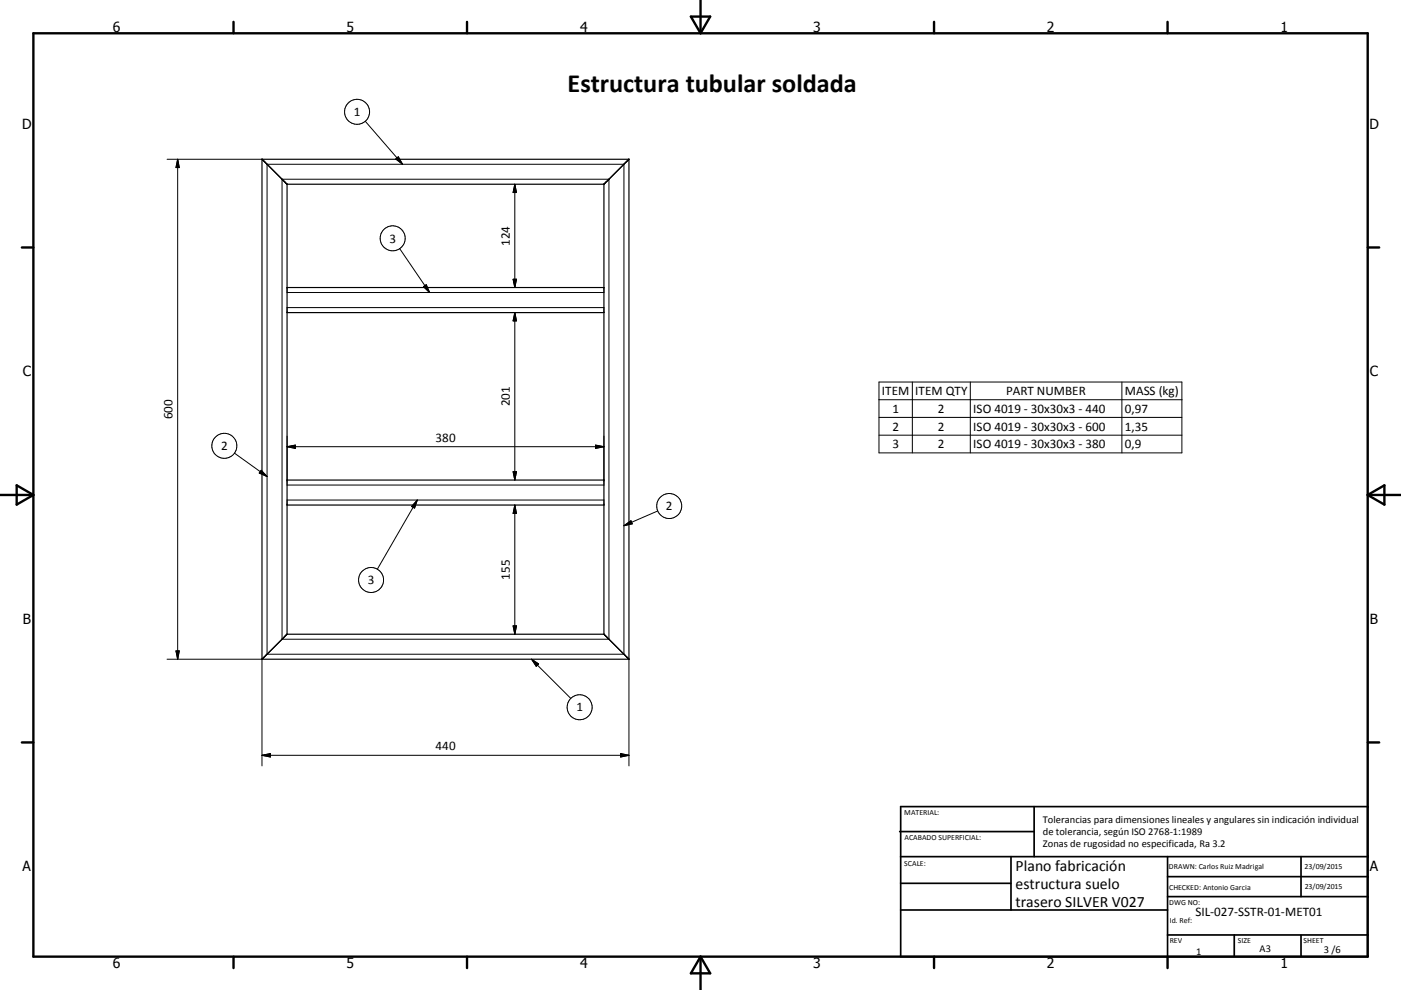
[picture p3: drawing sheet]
<svg xmlns="http://www.w3.org/2000/svg" width="420mm" height="297mm" viewBox="0 0 420 297" stroke-linecap="round" stroke-linejoin="round" font-family="sans-serif">
<g fill="none" stroke="#000" stroke-width=".36">
<path d="M78.5 47.8h110.1v150M78.5 47.8v150M78.6 47.8l7.4 7.5M86 55.3h.1M86.1 55.3v135M86.1 55.3h95M181.1 55.3v135M181.1 55.3h.1M188.5 47.8l-7.4 7.5M86.1 86.3h95M86.1 93.8h95M86.1 144h95"/>
<path d="M86.1 151.5h95M78.5 197.8h110.1M86 190.3h95.1M86 190.3l-7.5 7.5M181.1 190.3l7.4 7.4M188.5 197.7h.1M188.5 197.7l.1 .1"/>
</g>
<g fill="none" stroke="#000" stroke-width=".3">
<path d="M109.5 36.4l11.2 12.9M50.1 47.8h28.4M53.3 47.8v150M53.3 47.8l.4 2.5h-.9zM80.1 49.3h107v147h-107zM84.6 53.8h98v138h-98zM118.7 47.7l.7-.7 1.3 2.3zM154.3 55.3v31M154.3 55.3l.6 2.5h-1.1zM119.8 74.6l9 13.2M86.1 87.8h95M86.1 92.3h95"/>
<path d="M127 86l.8-.6 1 2.4zM153.8 83.8h1.1l-.6 2.5zM154.3 93.8v50.2M154.3 93.8l.6 2.5h-1.1zM263.5 114.6h90.8v21.3h-90.8zM263.5 119.9h90.8M273.5 114.6v21.3M290.9 114.6v21.3M336.4 114.6v21.3M70.3 135.9l9.8 7.1M86.1 134h95M86.1 134l2.5-.5v1z"/>
<path d="M86.1 130.8v13.2M178.6 133.5l2.5 .5-2.5 .5zM181.1 130.8v13.2M263.5 125.2h90.8M263.5 130.6h90.8M78.3 141.1l1.8 1.9-2.4-1.1zM86.1 145.5h95M86.1 150h95M125.1 150l-12 20.7M125.1 150l-.8 2.4-.9-.4zM153.8 141.5h1.1l-.6 2.5zM154.3 151.5v38.8"/>
<path d="M154.3 151.5l.6 2.5h-1.1zM187.1 157.7l2.1-1.5 .4 1zM197.2 153.3l-10.1 4.4M50.1 197.8h28.4v32M52.8 195.3h.9l-.4 2.5zM153.8 187.8h1.1l-.6 2.5zM159.4 197.8l11.7 11.7M159.4 197.8l2.1 1.4-.7 .7zM188.6 197.8v32M78.5 226.6h110.1M78.5 226.6l2.6-.5v1zM186.1 226.1l2.5 .5-2.5 .5z"/>
<circle cx="107.1" cy="33.5" r="3.8"/>
<circle cx="117.7" cy="71.5" r="3.7"/>
<circle cx="67.3" cy="133.8" r="3.8"/>
<circle cx="200.6" cy="151.8" r="3.7"/>
<circle cx="111.3" cy="174" r="3.7"/>
<circle cx="173.8" cy="212.2" r="3.8"/>
</g>
<g fill="none" stroke="#000" stroke-width=".71">
<path d="M10 10h400v277h-400zM70 6.6v3.4M140 6.6v3.4M207.1 5h5.8l-2.9 5zM210 0v10M280 6.6v3.4M350 6.6v3.4M6.6 74.2h3.4M410 74.2h3.5M0 148.5h10M5 145.6l5 2.9-5 2.9zM410 148.5h10.1"/>
<path d="M410 148.5l5.1-2.9v5.8zM6.6 222.7h3.4M410 222.7h3.5M70 287v3.4M140 287v3.4M210 287v10M210 287l2.9 5h-5.8zM280 287v3.4M350 287v3.4"/>
</g>
<g fill="none" stroke="#000" stroke-width=".51">
<path d="M269.7 249.5h40.3M270 242h140v45h-140zM270 257h140M303.1 257v16M310 242v15M350 257v30M390.1 257v12M270 265h33.1M270 273h80M350 269h60M350 263h60M350 280.5h60"/>
<path d="M370 280.5v6.5M390.1 280.5v6.5"/>
</g>
<g fill="#000" stroke="#000" stroke-width=".3">
<path d="M53.3 47.8l.4 2.5h-.9zM118.7 47.7l.7-.7 1.3 2.3zM154.3 55.3l.6 2.5h-1.1zM127 86l.8-.6 1 2.4zM153.8 83.8h1.1l-.6 2.5zM154.3 93.8l.6 2.5h-1.1zM86.1 134l2.5-.5v1zM178.6 133.5l2.5 .5-2.5 .5zM78.3 141.1l1.8 1.9-2.4-1.1zM125.1 150l-.8 2.4-.9-.4zM153.8 141.5h1.1l-.6 2.5zM154.3 151.5l.6 2.5h-1.1z"/>
<path d="M187.1 157.7l2.1-1.5 .4 1zM52.8 195.3h.9l-.4 2.5zM153.8 187.8h1.1l-.6 2.5zM159.4 197.8l2.1 1.4-.7 .7zM78.5 226.6l2.6-.5v1zM186.1 226.1l2.5 .5-2.5 .5z"/>
</g>
<text font-size="7.9" x="170.1" y="27.6">Estructura tubular soldada</text>
<g font-size="4.7">
<text x="304.5" y="261.2">Plano fabricación</text>
<text x="304.5" y="266.6">estructura suelo</text>
<text x="304.5" y="272">trasero SILVER V027</text>
</g>
<g font-size="4.2">
<text x="33.9" y="9.6">6</text>
<text x="103.9" y="9.6">5</text>
<text x="173.9" y="9.6">4</text>
<text x="243.8" y="9.6">3</text>
<text x="313.9" y="9.6">2</text>
<text x="383.9" y="9.6">1</text>
<text x="6.7" y="38.7">D</text>
<text x="410.5" y="38.7">D</text>
<text x="6.9" y="112.9">C</text>
<text x="410.7" y="112.9">C</text>
<text x="6.9" y="187.1">B</text>
<text x="410.7" y="187.1">B</text>
<text x="6.8" y="261.4">A</text>
<text x="410.7" y="261.4">A</text>
<text x="33.9" y="290.4">6</text>
<text x="103.9" y="290.4">5</text>
<text x="173.9" y="290.4">4</text>
<text x="243.8" y="290.4">3</text>
<text x="313.9" y="290.4">2</text>
<text x="383.9" y="290.4">1</text>
</g>
<g font-size="3.9">
<text x="106.1" y="34.8">1</text>
<text x="116.8" y="72.8">3</text>
<text x="152.8" y="73.7" transform="rotate(-90 152.8 73.7)">124</text>
<text x="264.4" y="118.5">ITEM</text>
<text x="274.4" y="118.5">ITEM QTY</text>
<text x="301.7" y="118.5">PART NUMBER</text>
<text x="337.2" y="118.6">MASS (kg)</text>
<text x="51.7" y="125.8" transform="rotate(-90 51.7 125.8)">600</text>
<text x="152.8" y="121.9" transform="rotate(-90 152.8 121.9)">201</text>
<text x="267.5" y="123.9">1</text>
<text x="281.2" y="123.9">2</text>
<text x="291.8" y="123.9">ISO 4019 - 30x30x3 - 440</text>
<text x="337.2" y="123.9">0,97</text>
<text x="267.5" y="129.2">2</text>
<text x="281.2" y="129.2">2</text>
<text x="291.8" y="129.2">ISO 4019 - 30x30x3 - 600</text>
<text x="337.2" y="129.2">1,35</text>
<text x="66.3" y="135">2</text>
<text x="130.6" y="132.5">380</text>
<text x="267.5" y="134.5">3</text>
<text x="281.2" y="134.5">2</text>
<text x="291.8" y="134.5">ISO 4019 - 30x30x3 - 380</text>
<text x="337.2" y="134.5">0,9</text>
<text x="199.6" y="153.1">2</text>
<text x="152.8" y="173.9" transform="rotate(-90 152.8 173.9)">155</text>
<text x="110.2" y="175.3">3</text>
<text x="172.8" y="213.4">1</text>
<text x="130.6" y="225">440</text>
<text x="358.4" y="274.9">SIL-027-SSTR-01-MET01</text>
</g>
<g font-size="3.1">
<text x="312.7" y="246.8">Tolerancias para dimensiones lineales y angulares sin indicación individual</text>
<text x="312.7" y="250.4">de tolerancia, según ISO 2768-1:1989</text>
<text x="312.7" y="254">Zonas de rugosidad no especificada, Ra 3.2</text>
<text x="358.6" y="286.5">1</text>
<text x="377.6" y="285.6">A3</text>
<text x="396.9" y="285.9">3 /6</text>
</g>
<g font-size="2.4">
<text x="271.1" y="244.4">MATERIAL:</text>
<text x="271.2" y="252">ACABADO SUPERFICIAL:</text>
<text x="271.1" y="259.7">SCALE:</text>
<text x="350.4" y="260.8">DRAWN: Carlos Ruiz Madrigal</text>
<text x="391.1" y="260.6">23/09/2015</text>
<text x="350.5" y="267">CHECKED: Antonio Garcia</text>
<text x="391.2" y="266.7">23/09/2015</text>
<text x="350.5" y="271.4">DWG NO:</text>
<text x="350.7" y="276.9">Id. Ref:</text>
<text x="350.7" y="282.8">REV</text>
<text x="371.1" y="282.9">SIZE</text>
<text x="390.8" y="283">SHEET</text>
</g>
</svg>
